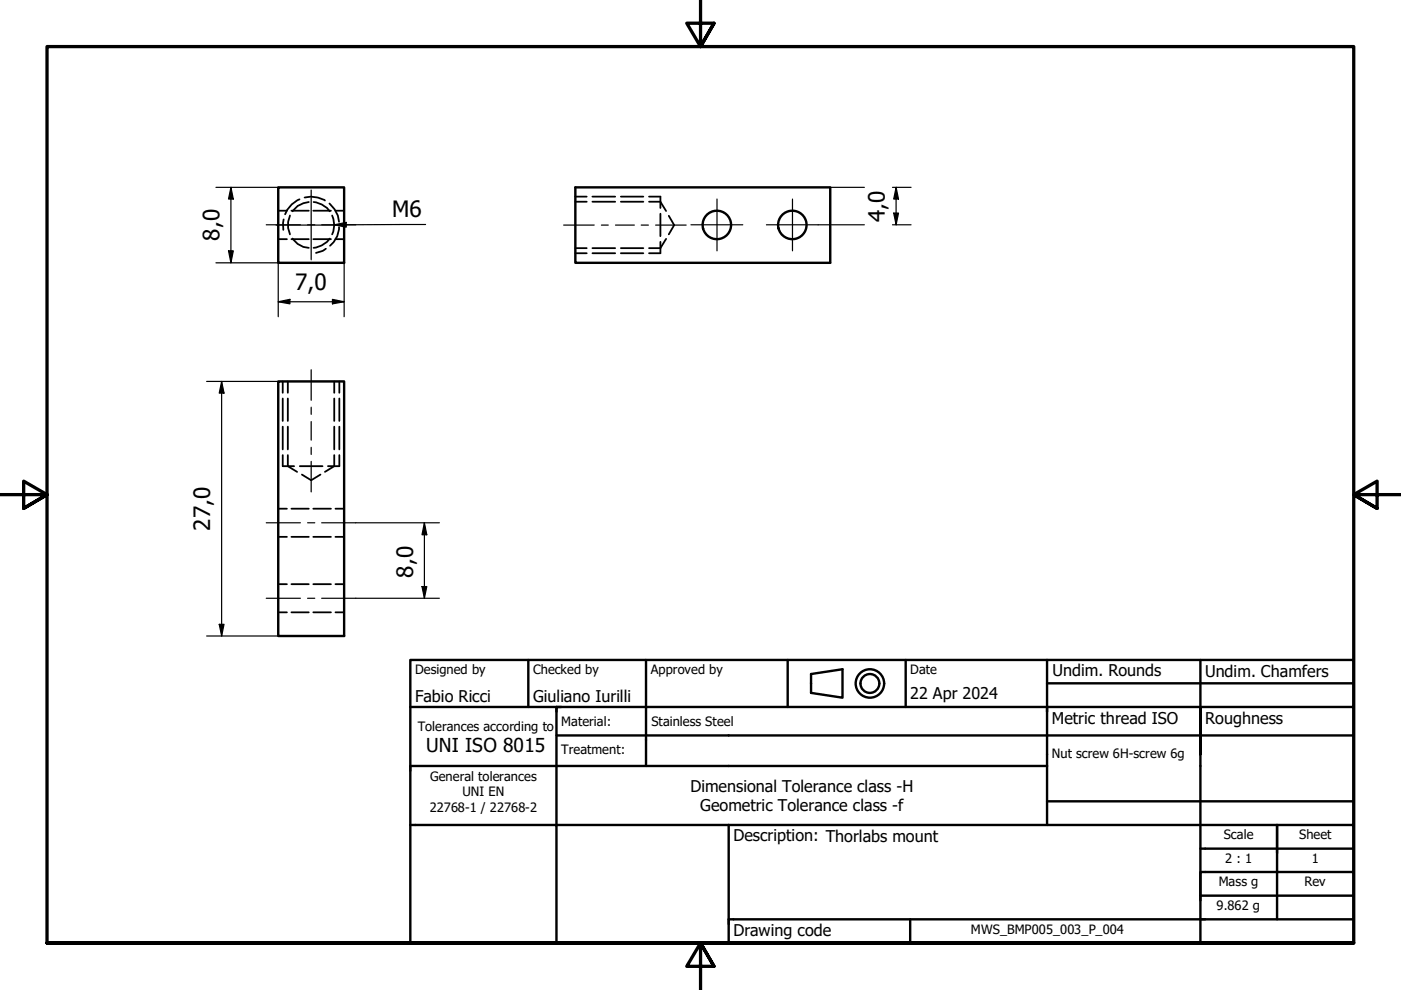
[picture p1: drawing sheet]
<svg xmlns="http://www.w3.org/2000/svg" width="297mm" height="210mm" viewBox="0 0 297 210" stroke-linecap="round" stroke-linejoin="round" font-family="sans-serif">
<!-- layer: Hidden (ISO) -->
<g fill="none" stroke="#000" stroke-width=".38">
<path d="M59 50.7h1.8M59 44.7h1.8M60.1 46.5v2.2M61.5 45.7a4.9 4.9 0 0 0 0 4M61.8 50.7h3.7M61.8 44.7h3.7M62 50.6a4.3 4.3 0 0 0 3.5 1.9M63.5 42.3a5.6 5.6 0 0 0-3 3.1M64.6 41.9a5.7 5.7 0 0 1 4.3 .6M65.5 42.8a4.3 4.3 0 0 0-3.5 2M66.4 50.7h3.8M66.4 44.7h3.8"/>
<path d="M66.5 42.8a4.9 4.9 0 0 1 3.4 2M69.1 52.7l-.6 .5-1.5 .4M69.8 43.2a5.8 5.8 0 0 1 2.1 3.8M69.9 50.6a4.9 4.9 0 0 1-3.4 1.9M70.4 45.7a4.7 4.7 0 0 1 0 4M71.1 50.7h1.9M71.1 44.7h1.9M71.9 48.2a5.1 5.1 0 0 1-1.9 3.9M122 52.6h2.4M122 42.8h2.4M122 53.7h2.4M122 41.7h2.4"/>
<path d="M125.6 52.6h4.8M125.6 42.8h4.8M125.6 53.7h4.8M125.6 41.7h4.8M131.6 52.6h4.8M131.6 42.8h4.8M131.6 53.7h4.8M131.6 41.7h4.8M137.6 42.8h2.4l1.2 1.9M137.6 41.7h2.4v2.4M140 51.3v2.4h-2.4M140 45.3v4.8"/>
<path d="M141.2 50.6l-1.2 2h-2.4M141.8 45.8l1.1 1.9-1.1 2M59.9 80.9v2.4M59.9 84.5v4.8M59.9 90.5v4.8M59.9 96.5v2.3h2.5M61 96.5v2.3l2 1.2M61 80.9v2.4M61 84.5v4.8M61 90.5v4.8M63.6 98.8h4.8M70.9 96.5v2.3l-2 1.2"/>
<path d="M70.9 80.9v2.4M70.9 84.5v4.8M70.9 90.5v4.8M71.9 80.9v2.4M71.9 84.5v4.8M71.9 90.5v4.8M71.9 96.5v2.3h-2.4M59 113.8h1.8M59 107.9h1.8M61.8 113.8h3.7M61.8 107.9h3.7M64 100.6l2 1.2 1.9-1.2"/>
<path d="M66.4 113.8h3.8M66.4 107.9h3.8M71.1 113.8h1.9M71.1 107.9h1.9M59 129.8h1.8M59 123.9h1.8M61.8 129.8h3.7M61.8 123.9h3.7M66.4 129.8h3.8M66.4 123.9h3.8M71.1 129.8h1.9M71.1 123.9h1.9"/>
</g>
<!-- layer: Visible (ISO) -->
<g fill="none" stroke="#000" stroke-width=".51">
<path d="M59 39.7h14v16h-14zM122 39.7h54v16h-54zM59 80.9h14v53.9h-14z"/>
<circle cx="152" cy="47.7" r="3"/>
<circle cx="168" cy="47.7" r="3"/>
</g>
<!-- layer: Border (ISO) -->
<path d="M148.5 -.1v10l-2.9-5h5.8l-2.9 5 2.9-5M0 104.9h10l-5-2.9v5.8l5-2.9-5 2.9M297 104.9h-10l5-2.9v5.8l-5-2.9 5 2.9M10 199.9v-190h277v190h-277h277M151.4 204.9l-2.9-5 2.9 5h-5.8l2.9-5v10" fill="none" stroke="#000" stroke-width=".7"/>
<!-- layer: Title (ISO) -->
<g fill="none" stroke="#000" stroke-width=".51">
<path d="M87 139.9h200v60h-200zM112 139.9v10M137 139.9v22.5M167 139.9v10M192 139.9v10M222 139.9v11M254.5 139.9v10M87 149.9h200M118 155.9h169M118 149.9v25h169M119 149.9h-1v1M172 142.9l6.6-1v6l-6.6-1z"/>
<path d="M222 149.9v25M222 144.9h65M254.5 159.9v-10v50M87 174.9h31v25h-49M154.5 174.9v25M222 162.4h-135v1M222 169.9h65M254.5 179.9h32.5M270.8 174.9v20M154.5 194.9h132.5M193 194.9v5M287 189.9h-32.5v1"/>
<path d="M287 184.9h-32.5v5"/>
<circle cx="184.4" cy="144.9" r="3"/>
<circle cx="184.4" cy="144.9" r="2"/>
</g>
<!-- layer: 0 -->
<path d="M88 149.9h50M270.8 174.9h5M154.5 194.9h1M255.8 184.9h4.9" fill="none" stroke="#000" stroke-width=".21"/>
<!-- layer: Centerline (ISO) -->
<g fill="none" stroke="#000" stroke-width=".25">
<path d="M56.5 47.7h7.2M65.2 47.7h1.5M68.2 47.7h7.2M119.5 47.7h6.5M127.5 47.7h1.5M130.5 47.7h4M136 47.7h1.5M139 47.7h6.5M66 78.4v6.5M66 86.3v1.6M66 89.4v3.9M66 94.8v1.6"/>
<path d="M66 97.8v6.5M56.5 110.8h7.2M65.2 110.8h1.5M68.2 110.8h7.2M56.5 126.8h7.2M65.2 126.8h1.5M68.2 126.8h7.2"/>
</g>
<!-- layer: Dimension (ISO) -->
<g fill="none" stroke="#000" stroke-width=".25">
<path d="M45.8 39.7h13.2M49 39.7l.5 2.5h-1zM49 39.7v16M176 39.7h7.3M189.2 39.7h4M190 39.7l.5 2.5h-1zM190 39.7v8M45.8 55.7h13.2v11.5M48.5 53.2h1l-.5 2.5zM73 55.7v11.5M173.5 47.7h9.8M189.2 47.7h4"/>
<path d="M189.5 45.2h1l-.5 2.5zM59 64l2.5-.5v.9zM59 64h14M70.5 63.5l2.5 .5-2.5 .4zM43.8 80.9h15.2M47 80.9l.5 2.4h-1zM47 80.9v53.9M75.4 110.8h17.8M90 110.8l.5 2.6h-1zM90 110.8v16M43.8 134.8h15.2M46.5 132.4h1l-.5 2.4z"/>
<path d="M75.4 126.8h17.8M89.5 124.4h1l-.5 2.4z"/>
</g>
<path d="M48.5 53.2h1l-.5 2.5zM49 39.7l.5 2.5h-1zM189.5 45.2h1l-.5 2.5zM190 39.7l.5 2.5h-1zM59 64l2.5-.5v.9zM70.5 63.5l2.5 .5-2.5 .4zM47 80.9l.5 2.4h-1zM90 110.8l.5 2.6h-1zM46.5 132.4h1l-.5 2.4zM89.5 124.4h1l-.5 2.4z" fill="#000"/>
<!-- layer: Center Mark (ISO) -->
<path d="M58.5 47.7h14.9M66 40.3v14.8M146.5 47.7h11M152 42.2v11M162.5 47.7h11M168 42.2v11" fill="none" stroke="#000" stroke-width=".25"/>
<!-- layer: Symbol (ISO) -->
<path d="M70.9 47.7l2.5-.5v1zM90.2 47.6l-19.3 .1" fill="none" stroke="#000" stroke-width=".25"/>
<path d="M70.9 47.7l2.5-.5v1z" fill="#000"/>
<g font-size="4.8">
<text x="83.1" y="46">M6</text>
<text x="187.6" y="47.2" transform="rotate(-90 187.6 47.2)">4,0</text>
<text x="46.5" y="51" transform="rotate(-90 46.5 51)">8,0</text>
<text x="62.6" y="61.6">7,0</text>
<text x="44.6" y="112.6" transform="rotate(-90 44.6 112.6)">27,0</text>
<text x="87.6" y="122.5" transform="rotate(-90 87.6 122.5)">8,0</text>
</g>
<text font-size="4.1" x="90.4" y="159.5">UNI ISO 8015</text>
<g font-size="3.4">
<text x="223.1" y="143.4">Undim. Rounds</text>
<text x="255.5" y="143.5">Undim. Chamfers</text>
<text x="88" y="148.9">Fabio Ricci</text>
<text x="113" y="148.9">Giuliano Iurilli</text>
<text x="193" y="148.2">22 Apr 2024</text>
<text x="223" y="153.5">Metric thread ISO</text>
<text x="255.5" y="153.5">Roughness</text>
<text x="146.4" y="167.9">Dimensional Tolerance class -H</text>
<text x="148.5" y="172">Geometric Tolerance class -f</text>
<text x="155.5" y="178.4">Description: Thorlabs mount</text>
<text x="155.5" y="198.5">Drawing code</text>
</g>
<g font-size="2.7">
<text x="88" y="143">Designed by</text>
<text x="113" y="143">Checked by</text>
<text x="138" y="143">Approved by</text>
<text x="193" y="142.9">Date</text>
<text x="88.6" y="155">Tolerances according to</text>
<text x="119" y="154">Material:</text>
<text x="138.1" y="154">Stainless Steel</text>
<text x="119" y="159.9">Treatment:</text>
<text x="223" y="160.8">Nut screw 6H-screw 6g</text>
<text x="91.2" y="165.5">General tolerances</text>
<text x="91.1" y="172.1">22768-1 / 22768-2</text>
<text x="98" y="168.8">UNI EN</text>
<text x="259.5" y="178">Scale</text>
<text x="275.5" y="178">Sheet</text>
<text x="259.8" y="182.9">2 : 1</text>
<text x="278.1" y="182.9">1</text>
<text x="258.4" y="187.9">Mass g</text>
<text x="276.6" y="187.9">Rev</text>
<text x="205.9" y="198">MWS_BMP005_003_P_004</text>
<text x="257.9" y="192.9">9.862 g</text>
</g>
</svg>
